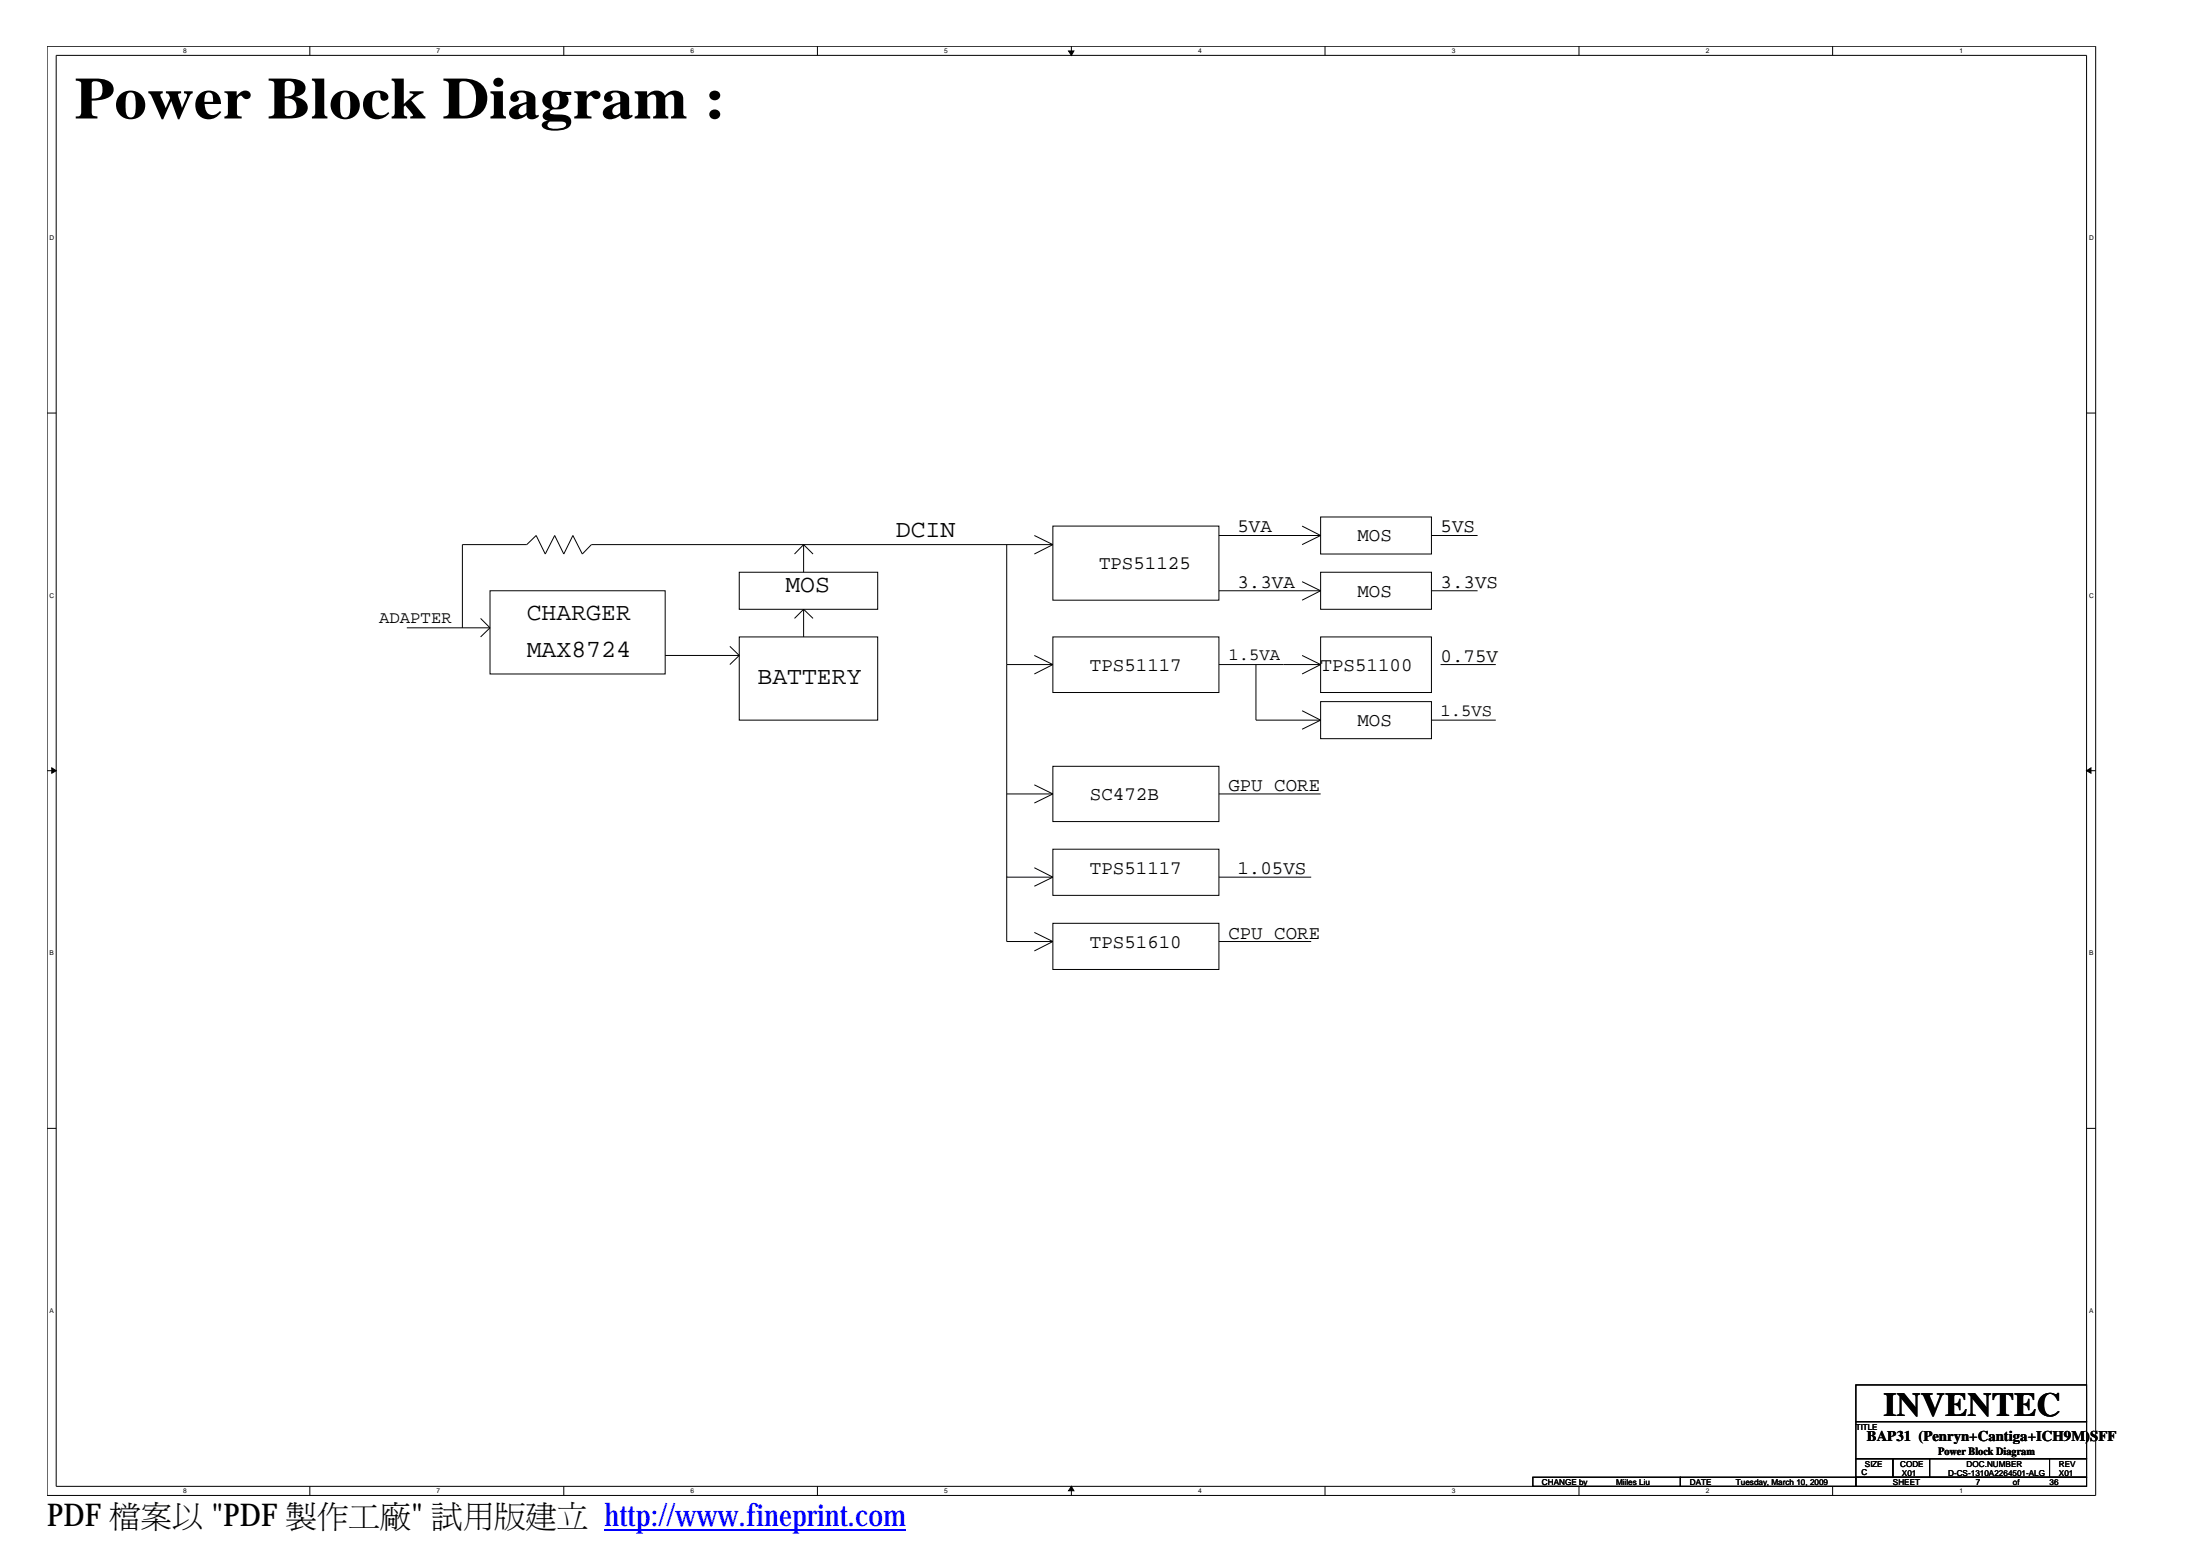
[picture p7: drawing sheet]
<svg xmlns="http://www.w3.org/2000/svg" width="297mm" height="210mm" viewBox="0 0 297 210" stroke-linecap="round" stroke-linejoin="round" font-family="sans-serif">
<g fill="none" stroke="#000" stroke-width=".13">
<path d="M6.3 6.2h276.3v195.4h-276.3zM7.6 7.5h273.8v192.9h-273.8zM41.8 6.2v1.3M76 6.2v1.3M110.2 6.2v1.3M144.5 6.2v1.3M178.7 6.2v1.3M212.9 6.2v1.3M247.1 6.2v1.3M6.3 55.7h1.3M281.4 55.7h1.2M66.1 79.6h23.6v11.3h-23.6z"/>
<path d="M99.7 77.1h18.7v5h-18.7zM108.4 73.4v3.7M108.4 73.4l-1.3 1.3M108.4 73.4l1.2 1.3M135.8 73.4v33.6M139.5 72.2l2.5 1.2M142 70.9h22.4v10h-22.4zM142 73.4l-2.5 1.3M142 73.4h-62.2l-1.3 1.3-1.2-2.5-1.3 2.5-1.2-2.5-1.3 2.5-1.2-2.5-1.3 1.2h-8.6v11.2M164.4 72.2h13.7M164.4 79.6h13.7M175.6 70.9l2.5 1.3"/>
<path d="M175.6 78.4l2.5 1.2M178.1 69.7h14.9v5h-14.9zM178.1 77.1h14.9v5h-14.9zM178.1 72.2l-2.5 1.2M178.1 79.6l-2.5 1.3M193 72.2h6.3M193 79.6h6.3M54.9 84.6h11.2M64.8 83.4l1.3 1.2M66.1 84.6l-1.3 1.3M89.7 88.4h10M98.4 87.1l1.3 1.3"/>
<path d="M99.7 85.9h18.7v11.2h-18.7zM99.7 88.4l-1.3 1.2M108.4 82.1v3.8M108.4 82.1l-1.3 1.3M108.4 82.1l1.2 1.3M135.8 89.6h6.2M139.5 88.4l2.5 1.2M142 85.9h22.4v7.5h-22.4zM142 89.6l-2.5 1.3M164.4 89.6h13.7M169.4 89.6v7.5h8.7M175.6 88.4l2.5 1.2"/>
<path d="M175.6 95.8l2.5 1.3M178.1 94.6h14.9v5h-14.9zM178.1 85.9h14.9v7.5h-14.9zM178.1 89.6l-2.5 1.3M178.1 97.1l-2.5 1.2M193 97.1h8.7M194.3 89.6h7.4M6.3 103.9h1.3M135.8 107v11.3h6.2M135.8 118.3v8.6h6.2M135.8 107h6.2M139.5 105.8l2.5 1.2"/>
<path d="M139.5 117l2.5 1.3M142 114.5h22.4v6.2h-22.4zM142 103.3h22.4v7.5h-22.4zM142 107l-2.5 1.3M142 118.3l-2.5 1.2M164.4 107h13.7M164.4 118.3h12.4M281.4 103.9h1.2M139.5 125.7l2.5 1.2M142 124.5h22.4v6.2h-22.4zM142 126.9l-2.5 1.3M164.4 126.9h12.4"/>
<path d="M6.3 152.1h1.3M281.4 152.1h1.2M206.7 199.2h19.9v1.2h-19.9zM226.6 199.2h23.7v1.2h-23.7zM250.3 186.7h31.1v5h-31.1zM250.3 196.7h5v2.5h-5zM250.3 199.2h31.1v1.2h-31.1zM250.3 191.7h31.1v5h-31.1zM255.3 196.7h4.9v2.5h-4.9zM260.2 196.7h16.2v2.5h-16.2zM276.4 196.7h5v2.5h-5zM41.8 200.4v1.2"/>
<path d="M76 200.4v1.2M110.2 200.4v1.2M144.5 200.4v1.2M178.7 200.4v1.2M212.9 200.4v1.2M247.1 200.4v1.2"/>
</g>
<g fill="#000" stroke="#000" stroke-width=".13">
<path d="M144.1 6.9h.7l-.3 .6z" fill-rule="evenodd"/>
<path d="M7 103.5l.6 .4-.6 .3z" fill-rule="evenodd"/>
<path d="M281.4 103.9l.6-.4v.7z" fill-rule="evenodd"/>
<path d="M144.5 200.4l.3 .6h-.7z" fill-rule="evenodd"/>
</g>
<path d="M81.5 206.2h40.7" fill="none" stroke="#00f" stroke-width=".21"/>
<text font-size="8" x="10.1" y="16">Power Block Diagram :</text>
<text font-size="4.5" x="254" y="190.9">INVENTEC</text>
<g font-size="4.2">
<text x="6.3" y="205.7">PDF 檔</text>
<text x="19" y="205.7">案</text>
<text x="23.2" y="205.7">以製&quot; 試立</text>
<text x="28.5" y="205.7">&quot;PDF</text>
<text x="42.8" y="205.7">作</text>
<text x="47" y="205.7">工用</text>
<text x="51.2" y="205.7">廠版</text>
<text x="70.9" y="205.7">建</text>
</g>
<text font-size="4.2" fill="#00f" x="81.5" y="205.7">http://www.fineprint.com</text>
<g font-size="3.3">
<text x="120.8" y="72.4">DCIN</text>
<text x="71" y="83.6">CHARGER</text>
<text x="105.9" y="79.8">MOS</text>
<text x="71" y="88.5">MAX8724</text>
<text x="102.2" y="92.3">BATTERY</text>
</g>
<g font-size="2.6">
<text x="166.9" y="71.8">5VA</text>
<text x="194.3" y="71.8">5VS</text>
<text x="148.2" y="76.8">TPS51125</text>
<text x="183" y="73">MOS</text>
<text x="166.9" y="79.2">3.3VA</text>
<text x="183" y="80.5">MOS</text>
<text x="194.3" y="79.2">3.3VS</text>
<text x="194.3" y="89.2">0.75V</text>
<text x="147" y="90.4">TPS51117</text>
<text x="178.1" y="90.4">TPS51100</text>
<text x="183" y="97.9">MOS</text>
<text x="147" y="107.9">SC472B</text>
<text x="165.7" y="106.6">GPU CORE</text>
<text x="147" y="117.8">TPS51117</text>
<text x="166.9" y="117.8">1.05VS</text>
<text x="147" y="127.8">TPS51610</text>
<text x="165.7" y="126.5">CPU CORE</text>
</g>
<g font-size="2.3">
<text x="51.1" y="84">ADAPTER</text>
<text x="165.7" y="89">1.5VA</text>
<text x="194.3" y="96.5">1.5VS</text>
</g>
<text font-size="2" x="251.8" y="194.2">BAP31 (Penryn+Cantiga+ICH9M)SFF</text>
<text font-size="1.5" x="261.4" y="196.1">Power Block Diagram</text>
<g font-size="1.1">
<text x="250.3" y="192.7">TITLE</text>
<text x="251.5" y="197.7">SIZE</text>
<text x="256.2" y="197.7">CODE</text>
<text x="265.2" y="197.7">DOC.NUMBER</text>
<text x="277.7" y="197.7">REV</text>
<text x="207.9" y="200.2">CHANGE by</text>
<text x="217.9" y="200.2">Miiles Liu</text>
<text x="227.9" y="200.2">DATE</text>
<text x="234.1" y="200.2">Tuesday, March 10, 2009</text>
<text x="251" y="198.8">C</text>
<text x="255.3" y="200.2">SHEET</text>
<text x="256.5" y="198.9">X01</text>
<text x="262.7" y="198.9">D-CS-1310A2264501-ALG</text>
<text x="266.4" y="200.2">7</text>
<text x="271.4" y="200.2">of</text>
<text x="276.4" y="200.2">36</text>
<text x="277.7" y="198.9">X01</text>
</g>
<g font-size=".9">
<text x="24.7" y="7.2">8</text>
<text x="58.9" y="7.2">7</text>
<text x="93.1" y="7.2">6</text>
<text x="127.3" y="7.2">5</text>
<text x="161.6" y="7.2">4</text>
<text x="195.8" y="7.2">3</text>
<text x="230" y="7.2">2</text>
<text x="264.2" y="7.2">1</text>
<text x="6.7" y="32.4">D</text>
<text x="281.7" y="32.4">D</text>
<text x="6.7" y="80.6">C</text>
<text x="281.7" y="80.6">C</text>
<text x="6.7" y="128.8">B</text>
<text x="281.7" y="128.8">B</text>
<text x="6.7" y="177">A</text>
<text x="281.7" y="177">A</text>
<text x="24.7" y="201.3">8</text>
<text x="58.9" y="201.3">7</text>
<text x="93.1" y="201.3">6</text>
<text x="127.3" y="201.3">5</text>
<text x="161.6" y="201.3">4</text>
<text x="195.8" y="201.3">3</text>
<text x="230" y="201.3">2</text>
<text x="264.2" y="201.3">1</text>
</g>
</svg>
